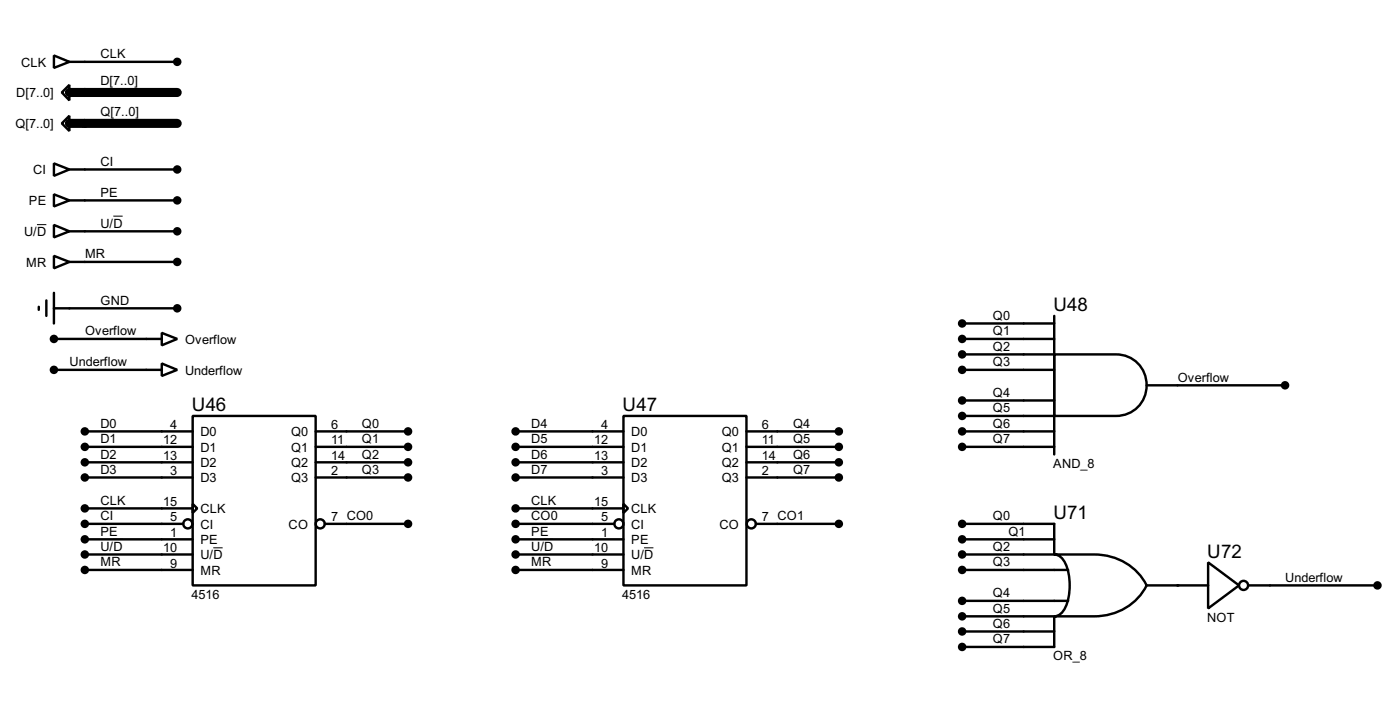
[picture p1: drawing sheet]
<svg xmlns="http://www.w3.org/2000/svg" width="231mm" height="117mm" viewBox="0 0 231 117" stroke-linecap="round" stroke-linejoin="round" font-family="sans-serif">
<path d="M11.5 15.3h17.8M11.5 20.4h17.8" fill="none" stroke="#000" stroke-width="1.5"/>
<g fill="none" stroke="#000" stroke-width=".4">
<path d="M8.9 9.2l2.6 1-2.6 1zM10.2 15.3l1.3-1.3v2.6zM11.5 19.1v2.5l-1.3-1.2zM11.5 10.2h17.8M8.9 27l2.6 1-2.6 1zM8.9 32.1l2.6 1-2.6 1zM8.9 37.1l2.6 1.1-2.6 1zM11.5 38.2h17.8M11.5 33.1h17.8M11.5 28h17.8M6.4 50.6v.5M7.7 49.6v2.5"/>
<path d="M8.9 42.2l2.6 1-2.6 1.1zM8.9 55.9h17.8M8.9 50.9h20.4M8.9 48.3v5.1M11.5 43.2h17.8M26.7 54.9l2.6 1-2.6 1.1zM26.7 60l2.6 1-2.6 1zM158.8 53.4h15.2M158.8 55.9h15.2M158.8 58.5h15.2M174 58.5h10.2a5.1 5.1 0 0 1 5.1 5 5.1 5.1 0 0 1-5.1 5.1h-10.2zM174 52.1v22.9"/>
<path d="M8.9 61h17.8M14 71.2h17.8M14 73.7h17.8M14 76.3h17.8M14 78.8h17.8M31.8 68.6h20.3v28h-20.3zM52.1 71.2h15.3M52.1 73.7h15.3M52.1 76.3h15.3M52.1 78.8h15.3M85.1 71.2h17.8M85.1 73.7h17.8"/>
<path d="M85.1 76.3h17.8M85.1 78.8h17.8M102.9 68.6h20.3v28h-20.3zM123.2 71.2h15.3M123.2 73.7h15.3M123.2 76.3h15.3M123.2 78.8h15.3M158.8 71.2h15.2M158.8 73.7h15.2M158.8 61h15.2M158.8 66.1h15.2M158.8 68.6h15.2"/>
<path d="M189.3 63.6h22.8M14 83.9h17.8M14 94h17.8M14 86.4h16.3M14 89h17.8M14 91.5h17.8M31.8 83.1l.8 .8-.8 .7zM53.6 86.4h13.8M85.1 83.9h17.8M85.1 94h17.8M85.1 86.4h16.3M85.1 89h17.8"/>
<path d="M85.1 91.5h17.8M102.9 83.1l.8 .8-.8 .7zM124.8 86.4h13.7M158.8 94h17.5M158.8 86.4h15.2v5.1h-15.2M158.8 89h15.2M158.8 99.1h17.5M174 91.5h6.6a9.5 9.5 0 0 1 8.7 5.1 9.5 9.5 0 0 1-8.7 5.1h-6.6a2.2 2.2 0 0 0 1.9-1.5 9.3 9.3 0 0 0-.4-7.9l-.4-.4-.5-.3zM189.3 96.6h10.1M199.4 92.8l5.1 3.8-5.1 3.8zM206 96.6h21.4M158.8 101.7h15.2v5h-15.2"/>
<path d="M158.8 104.2h15.2"/>
<circle cx="31" cy="86.4" r=".75"/>
<circle cx="52.8" cy="86.4" r=".75"/>
<circle cx="102.1" cy="86.4" r=".75"/>
<circle cx="124" cy="86.4" r=".75"/>
<circle cx="205.2" cy="96.6" r=".75"/>
</g>
<path d="M6.1 37.1h1.6M18.7 35.7h1.6M18.7 89h1.6M35.2 90.4h1.6M89.8 89h1.6M106.3 90.4h1.6" fill="none" stroke="#000" stroke-width=".17"/>
<circle cx="194.4" cy="96.6" r=".2" fill="#000"/>
<g fill="#000" stroke="#000" stroke-width=".4">
<circle cx="29.2" cy="10.2" r=".5"/>
<circle cx="29.2" cy="33.1" r=".5"/>
<circle cx="29.2" cy="28" r=".5"/>
<circle cx="29.2" cy="38.2" r=".5"/>
<circle cx="8.9" cy="55.9" r=".5"/>
<circle cx="29.2" cy="50.9" r=".5"/>
<circle cx="29.2" cy="43.2" r=".5"/>
<circle cx="158.8" cy="53.4" r=".5"/>
<circle cx="158.8" cy="55.9" r=".5"/>
<circle cx="158.8" cy="58.5" r=".5"/>
<circle cx="8.9" cy="61" r=".5"/>
<circle cx="14" cy="71.2" r=".5"/>
<circle cx="14" cy="73.7" r=".5"/>
<circle cx="14" cy="78.8" r=".5"/>
<circle cx="14" cy="76.3" r=".5"/>
<circle cx="67.3" cy="71.2" r=".5"/>
<circle cx="67.3" cy="73.7" r=".5"/>
<circle cx="67.3" cy="78.8" r=".5"/>
<circle cx="67.3" cy="76.3" r=".5"/>
<circle cx="85.1" cy="78.8" r=".5"/>
<circle cx="85.1" cy="71.2" r=".5"/>
<circle cx="85.1" cy="76.3" r=".5"/>
<circle cx="85.1" cy="73.7" r=".5"/>
<circle cx="138.4" cy="73.7" r=".5"/>
<circle cx="138.4" cy="78.8" r=".5"/>
<circle cx="138.4" cy="76.3" r=".5"/>
<circle cx="138.4" cy="71.2" r=".5"/>
<circle cx="158.8" cy="66.1" r=".5"/>
<circle cx="158.8" cy="71.2" r=".5"/>
<circle cx="158.8" cy="61" r=".5"/>
<circle cx="158.8" cy="68.6" r=".5"/>
<circle cx="158.8" cy="73.7" r=".5"/>
<circle cx="212.1" cy="63.6" r=".5"/>
<circle cx="14" cy="86.4" r=".5"/>
<circle cx="14" cy="89" r=".5"/>
<circle cx="14" cy="83.9" r=".5"/>
<circle cx="14" cy="91.5" r=".5"/>
<circle cx="14" cy="94" r=".5"/>
<circle cx="67.3" cy="86.4" r=".5"/>
<circle cx="85.1" cy="83.9" r=".5"/>
<circle cx="85.1" cy="86.4" r=".5"/>
<circle cx="85.1" cy="94" r=".5"/>
<circle cx="85.1" cy="91.5" r=".5"/>
<circle cx="85.1" cy="89" r=".5"/>
<circle cx="138.4" cy="86.4" r=".5"/>
<circle cx="158.8" cy="86.4" r=".5"/>
<circle cx="158.8" cy="89" r=".5"/>
<circle cx="158.8" cy="91.5" r=".5"/>
<circle cx="158.8" cy="99.1" r=".5"/>
<circle cx="158.8" cy="94" r=".5"/>
<circle cx="227.3" cy="96.6" r=".5"/>
<circle cx="158.8" cy="106.7" r=".5"/>
<circle cx="158.8" cy="104.2" r=".5"/>
<circle cx="158.8" cy="101.7" r=".5"/>
</g>
<g font-size="3.5">
<text x="173.9" y="51.3">U48</text>
<text x="31.7" y="67.8">U46</text>
<text x="102.8" y="67.8">U47</text>
<text x="173.9" y="85.6">U71</text>
<text x="199.3" y="92">U72</text>
</g>
<g font-size="2.4">
<text x="3.5" y="11">CLK</text>
<text x="16.6" y="9.6">CLK</text>
<text x="2.7" y="16.1">D[7..0]</text>
<text x="16.6" y="14.1">D[7..0]</text>
<text x="2.5" y="21.2">Q[7..0]</text>
<text x="16.6" y="19.2">Q[7..0]</text>
<text x="5.5" y="28.8">CI</text>
<text x="16.6" y="27.3">CI</text>
<text x="4.8" y="33.9">PE</text>
<text x="16.6" y="32.5">PE</text>
<text x="4" y="39">U/D</text>
<text x="16.6" y="37.6">U/D</text>
<text x="4.3" y="44">MR</text>
<text x="14" y="42.6">MR</text>
<text x="16.6" y="50.3">GND</text>
<text x="163.9" y="52.8">Q0</text>
<text x="14" y="55.3">Overflow</text>
<text x="30.5" y="56.7">Overflow</text>
<text x="163.9" y="55.3">Q1</text>
<text x="163.9" y="57.9">Q2</text>
<text x="11.5" y="60.4">Underflow</text>
<text x="30.5" y="61.8">Underflow</text>
<text x="163.9" y="60.4">Q3</text>
<text x="163.9" y="65.5">Q4</text>
<text x="194.4" y="63">Overflow</text>
<text x="16.6" y="70.6">D0</text>
<text x="28.1" y="70.8">4</text>
<text x="33.1" y="72">D0</text>
<text x="48" y="72">Q0</text>
<text x="54.7" y="70.8">6</text>
<text x="59.7" y="70.6">Q0</text>
<text x="87.7" y="70.6">D4</text>
<text x="99.2" y="70.8">4</text>
<text x="104.2" y="72">D0</text>
<text x="119.1" y="72">Q0</text>
<text x="125.8" y="70.8">6</text>
<text x="130.9" y="70.6">Q4</text>
<text x="163.9" y="68">Q5</text>
<text x="163.9" y="70.6">Q6</text>
<text x="16.6" y="73.1">D1</text>
<text x="16.6" y="75.7">D2</text>
<text x="27" y="73.3">12</text>
<text x="27" y="75.9">13</text>
<text x="33.1" y="74.5">D1</text>
<text x="33.1" y="77.1">D2</text>
<text x="48" y="74.5">Q1</text>
<text x="48" y="77.1">Q2</text>
<text x="54.7" y="73.3">11</text>
<text x="54.7" y="75.9">14</text>
<text x="59.7" y="73.1">Q1</text>
<text x="59.7" y="75.7">Q2</text>
<text x="87.7" y="73.1">D5</text>
<text x="87.7" y="75.7">D6</text>
<text x="98.1" y="73.3">12</text>
<text x="98.1" y="75.9">13</text>
<text x="104.2" y="74.5">D1</text>
<text x="104.2" y="77.1">D2</text>
<text x="119.1" y="74.5">Q1</text>
<text x="119.1" y="77.1">Q2</text>
<text x="125.8" y="73.3">11</text>
<text x="125.8" y="75.9">14</text>
<text x="130.9" y="73.1">Q5</text>
<text x="130.9" y="75.7">Q6</text>
<text x="163.9" y="73.1">Q7</text>
<text x="173.8" y="77.2">AND_8</text>
<text x="16.6" y="83.3">CLK</text>
<text x="16.6" y="78.2">D3</text>
<text x="27" y="83.5">15</text>
<text x="28.1" y="78.4">3</text>
<text x="33.1" y="79.6">D3</text>
<text x="48" y="79.6">Q3</text>
<text x="54.7" y="78.4">2</text>
<text x="59.7" y="78.2">Q3</text>
<text x="87.7" y="83.3">CLK</text>
<text x="87.7" y="78.2">D7</text>
<text x="98.1" y="83.5">15</text>
<text x="99.2" y="78.4">3</text>
<text x="104.2" y="79.6">D3</text>
<text x="119.1" y="79.6">Q3</text>
<text x="125.8" y="78.4">2</text>
<text x="130.9" y="78.2">Q7</text>
<text x="16.6" y="85.8">CI</text>
<text x="16.6" y="88.4">PE</text>
<text x="28.1" y="86">5</text>
<text x="28.1" y="88.6">1</text>
<text x="33.1" y="84.7">CLK</text>
<text x="33.1" y="87.2">CI</text>
<text x="33.1" y="89.8">PE</text>
<text x="47.6" y="87.2">CO</text>
<text x="54.7" y="86">7 CO0</text>
<text x="87.7" y="88.4">PE</text>
<text x="87.7" y="85.8">CO0</text>
<text x="99.2" y="86">5</text>
<text x="99.2" y="88.6">1</text>
<text x="104.2" y="84.7">CLK</text>
<text x="104.2" y="87.2">CI</text>
<text x="104.2" y="89.8">PE</text>
<text x="118.7" y="87.2">CO</text>
<text x="125.8" y="86">7 CO1</text>
<text x="163.9" y="85.8">Q0</text>
<text x="166.4" y="88.4">Q1</text>
<text x="16.6" y="93.4">MR</text>
<text x="16.6" y="90.8">U/D</text>
<text x="27" y="91.1">10</text>
<text x="28.1" y="93.6">9</text>
<text x="33.1" y="92.3">U/D</text>
<text x="33.1" y="94.8">MR</text>
<text x="87.7" y="93.4">MR</text>
<text x="87.7" y="90.8">U/D</text>
<text x="98.1" y="91.1">10</text>
<text x="99.2" y="93.6">9</text>
<text x="104.2" y="92.3">U/D</text>
<text x="104.2" y="94.8">MR</text>
<text x="163.9" y="90.8">Q2</text>
<text x="163.9" y="93.4">Q3</text>
<text x="212.1" y="96">Underflow</text>
<text x="31.6" y="98.8">4516</text>
<text x="102.7" y="98.8">4516</text>
<text x="163.9" y="98.5">Q4</text>
<text x="163.9" y="101.1">Q5</text>
<text x="163.9" y="103.6">Q6</text>
<text x="163.9" y="106.1">Q7</text>
<text x="199.2" y="102.6">NOT</text>
<text x="173.8" y="108.9">OR_8</text>
</g>
</svg>
